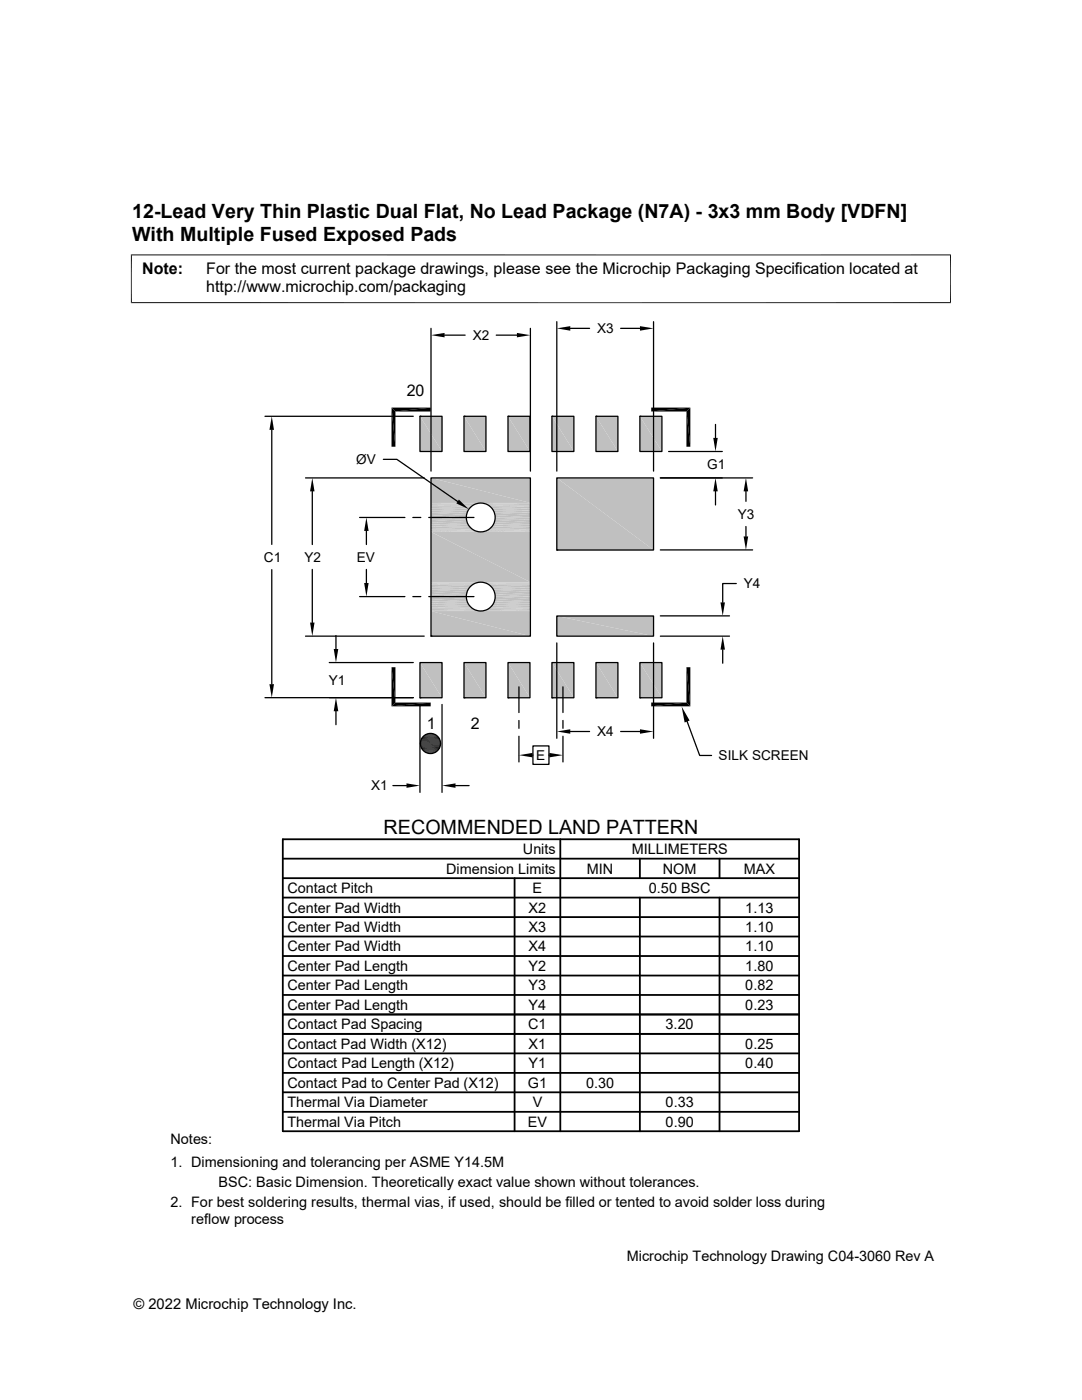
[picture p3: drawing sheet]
<svg xmlns="http://www.w3.org/2000/svg" width="216mm" height="279mm" viewBox="0 0 216 279" stroke-linecap="round" stroke-linejoin="round" font-family="sans-serif">
<g fill="#c0c0c0">
<path d="M127.7 83.1l4.4 7h-4.4z"/>
<path d="M127.7 83.1h4.4v7z"/>
<path d="M118.9 83.1l4.4 7h-4.4z"/>
<path d="M118.9 83.1h4.4v7z"/>
<path d="M110.1 83.1l4.4 7h-4.4z"/>
<path d="M110.1 83.1h4.4v7z"/>
<path d="M101.4 83.1l4.3 7h-4.3z"/>
<path d="M101.4 83.1h4.3v7z"/>
<path d="M92.6 83.1l4.4 7h-4.4z"/>
<path d="M92.6 83.1h4.4v7z"/>
<path d="M83.8 83.1l4.4 7h-4.4z"/>
<path d="M83.8 83.1h4.4v7z"/>
<path d="M86 95.4l19.8 5h-19.8z"/>
<path d="M86 95.4h19.8v5z"/>
</g>
<path d="M86 100.4h9.7M86 100.5h9.2M96.2 100.4h9.6M96.6 100.5h9.2" fill="none" stroke="#c0c0c0" stroke-width=".2"/>
<path d="M86 100.7h8.8M97.1 100.7h8.7" fill="none" stroke="#c0c0c0" stroke-width=".23"/>
<path d="M86 101h8.3M97.5 101h8.3" fill="none" stroke="#c0c0c0" stroke-width=".3"/>
<path d="M86 101.3h8M97.9 101.3h7.9" fill="none" stroke="#c0c0c0" stroke-width=".36"/>
<path d="M86 101.7h7.6M98.2 101.7h7.6" fill="none" stroke="#c0c0c0" stroke-width=".4"/>
<path d="M86 102.1h7.4M98.5 102.1h7.3" fill="none" stroke="#c0c0c0" stroke-width=".42"/>
<g fill="#c0c0c0">
<path d="M98.7 102.3l7.1 .5h-7z"/>
<path d="M98.7 102.3h7.1v.5z"/>
<path d="M86 102.3l7.1 .5h-7.1z"/>
<path d="M86 102.3h7.2l-.1 .5z"/>
<path d="M98.8 102.8l7 .5h-7z"/>
<path d="M98.8 102.8h7v.5z"/>
<path d="M86 102.8l7 .5h-7z"/>
<path d="M86 102.8h7.1l-.1 .5z"/>
<path d="M98.8 103.3l7 .4h-7z"/>
<path d="M98.8 103.3h7v.4z"/>
<path d="M86 103.3l7.1 .4h-7.1z"/>
<path d="M86 103.3h7l.1 .4z"/>
<path d="M98.8 103.7l7 .5h-7.1z"/>
<path d="M98.8 103.7h7v.5z"/>
<path d="M86 103.7l7.2 .5h-7.2z"/>
<path d="M86 103.7h7.1l.1 .5z"/>
</g>
<path d="M86 104.4h7.4M98.5 104.4h7.3" fill="none" stroke="#c0c0c0" stroke-width=".44"/>
<path d="M86 104.8h7.6M98.2 104.8h7.6" fill="none" stroke="#c0c0c0" stroke-width=".4"/>
<path d="M86 105.2h8M97.9 105.2h7.9" fill="none" stroke="#c0c0c0" stroke-width=".34"/>
<path d="M86 105.5h8.3M97.5 105.5h8.3" fill="none" stroke="#c0c0c0" stroke-width=".3"/>
<path d="M86 105.8h8.8M97.1 105.8h8.7" fill="none" stroke="#c0c0c0" stroke-width=".23"/>
<path d="M86 106h9.2M86 106.1h9.7M96.2 106.1h9.6M96.6 106h9.2" fill="none" stroke="#c0c0c0" stroke-width=".2"/>
<g fill="#c0c0c0">
<path d="M111.1 95.4l19.3 14.4h-19.3z"/>
<path d="M111.1 95.4h19.3v14.4z"/>
<path d="M86 106.2l19.8 10h-19.8z"/>
<path d="M86 106.2h19.8v10z"/>
</g>
<path d="M86 116.2h9.7M86 116.3h9.2M96.2 116.2h9.6M96.6 116.3h9.2" fill="none" stroke="#c0c0c0" stroke-width=".2"/>
<path d="M86 116.5h8.8M97.1 116.5h8.7" fill="none" stroke="#c0c0c0" stroke-width=".23"/>
<path d="M86 116.8h8.3M97.5 116.8h8.3" fill="none" stroke="#c0c0c0" stroke-width=".3"/>
<path d="M86 117.1h8M97.9 117.1h7.9" fill="none" stroke="#c0c0c0" stroke-width=".34"/>
<path d="M86 117.5h7.6M98.2 117.5h7.6" fill="none" stroke="#c0c0c0" stroke-width=".4"/>
<path d="M86 117.9h7.4M98.5 117.9h7.3" fill="none" stroke="#c0c0c0" stroke-width=".44"/>
<g fill="#c0c0c0">
<path d="M98.7 118.1l7.1 .5h-7z"/>
<path d="M98.7 118.1h7.1v.5z"/>
<path d="M86 118.1l7.1 .5h-7.1z"/>
<path d="M86 118.1h7.2l-.1 .5z"/>
<path d="M98.8 118.6l7 .5h-7z"/>
<path d="M98.8 118.6h7v.5z"/>
<path d="M86 118.6l7 .5h-7z"/>
<path d="M86 118.6h7.1l-.1 .5z"/>
<path d="M98.8 119.1l7 .4h-7z"/>
<path d="M98.8 119.1h7v.4z"/>
<path d="M86 119.1l7.1 .4h-7.1z"/>
<path d="M86 119.1h7l.1 .4z"/>
<path d="M98.8 119.5l7 .5h-7.1z"/>
<path d="M98.8 119.5h7v.5z"/>
<path d="M86 119.5l7.2 .5h-7.2z"/>
<path d="M86 119.5h7.1l.1 .5z"/>
</g>
<path d="M86 120.2h7.4M98.5 120.2h7.3" fill="none" stroke="#c0c0c0" stroke-width=".42"/>
<path d="M86 120.6h7.6M98.2 120.6h7.6" fill="none" stroke="#c0c0c0" stroke-width=".4"/>
<path d="M86 121h8M97.9 121h7.9" fill="none" stroke="#c0c0c0" stroke-width=".36"/>
<path d="M86 121.3h8.3M97.5 121.3h8.3" fill="none" stroke="#c0c0c0" stroke-width=".3"/>
<path d="M86 121.6h8.8M97.1 121.6h8.7" fill="none" stroke="#c0c0c0" stroke-width=".23"/>
<path d="M86 121.8h9.2M86 121.9h9.7M96.2 121.9h9.6M96.6 121.8h9.2" fill="none" stroke="#c0c0c0" stroke-width=".2"/>
<g fill="#c0c0c0">
<path d="M111.1 122.9l19.3 4.1h-19.3z"/>
<path d="M111.1 122.9h19.3v4.1z"/>
<path d="M86 122l19.8 5h-19.8z"/>
<path d="M86 122h19.8v5z"/>
<path d="M127.7 132.2l4.4 7.1h-4.4z"/>
<path d="M127.7 132.2h4.4v7.1z"/>
<path d="M118.9 132.2l4.4 7.1h-4.4z"/>
<path d="M118.9 132.2h4.4v7.1z"/>
<path d="M110.1 132.2l4.4 7.1h-4.4z"/>
<path d="M110.1 132.2h4.4v7.1z"/>
<path d="M101.4 132.2l4.3 7.1h-4.3z"/>
<path d="M101.4 132.2h4.3v7.1z"/>
<path d="M92.6 132.2l4.4 7.1h-4.4z"/>
<path d="M92.6 132.2h4.4v7.1z"/>
<path d="M83.8 132.2l4.4 7.1h-4.4z"/>
<path d="M83.8 132.2h4.4v7.1z"/>
</g>
<g fill="none" stroke="#000" stroke-width=".25">
<path d="M86 65.5v28.5M88.7 66.9h4.1M99 66.9h4.1M105.8 65.5v28.5M111.1 64.2v29.8M113.8 65.5h3.8M123.8 65.5h3.9M130.4 64.2v29.8M52.9 83.1h29.6M54.2 85.8v22.8M61 95.4h23.6M62.3 98.1v10.6"/>
<path d="M76.5 91.7h2.7l12.1 8.4M83.8 83.1h4.4v7h-4.4zM83.8 83.1h.1M86 95.4h19.8v31.6h-19.8zM92.6 83.1h4.4v7h-4.4zM92.6 83.1h.1M101.4 83.1h4.3v7h-4.3zM101.4 83.1h.1M110.1 83.1h4.4v7h-4.4zM110.1 83.1h.1M111.1 95.4h19.3v14.4h-19.3zM118.9 83.1h4.4v7h-4.4z"/>
<path d="M118.9 83.1h.1M127.7 83.1h4.4v7h-4.4zM127.7 83.1h.1M131.8 95.4h18.4M133.4 90.1h10.7M142.8 84.7v2.7M142.8 98.1v2.7M148.8 98.1v2M54.2 113.7v22.8M62.3 113.6v10.6M71.8 103.3h9M71.8 119.1h9"/>
<path d="M73.1 106v2.7M73.1 113.6v2.8M82.4 103.3h1.6M82.4 119.1h1.6M85.6 103.3h9M85.6 119.1h9M111.1 109.8h.1M131.8 109.7h18.4M146.9 116.5h-2.7v3.7M148.8 105.1v2M52.9 139.2h29.6M61 127h23.6"/>
<path d="M65.7 132.2h16.8M67 126.8v2.7M83.8 132.2h4.4v7.1h-4.4zM83.8 139.3h.1M86 127h.1M92.6 132.2h4.4v7.1h-4.4zM92.6 139.3h.1M101.4 132.2h4.3v7.1h-4.3zM101.4 139.3h.1M103.5 137.1v5.1M110.1 132.2h4.4v7.1h-4.4zM110.1 139.3h.1"/>
<path d="M111.1 122.9h19.3v4.1h-19.3zM111.1 128.3v19M112.3 137.1v5.1M118.9 132.2h4.4v7.1h-4.4zM118.9 139.3h.1M127.7 132.2h4.4v7.1h-4.4zM127.7 139.3h.1M130.4 128.3v19M131.8 127h13.8M131.8 122.9h13.8M144.2 129.6v2.8M67 141.9v2.7"/>
<path d="M78.4 156.8h2.7M83.8 140.6v17.5M88.2 140.6v17.5M90.9 156.8h2.7M103.5 143.8v1.6M103.5 146.9v5.2M106.3 150.7h.1M106.3 148.9h3.2v3.6h-3.2zM109.5 150.7h.1M112.3 143.8v1.6M112.3 146.9v5.2M113.8 146h3.8"/>
<path d="M123.8 146h3.9M136.9 143.6l2.7 7.2h2.4"/>
<circle cx="95.9" cy="103.3" r="2.88"/>
<circle cx="95.9" cy="119.1" r="2.88"/>
<circle cx="85.9" cy="148.4" r="2.01"/>
</g>
<g fill="none" stroke="#000" stroke-width=".36">
<path d="M56.4 171.4h103M56.4 167.5h103v58.3h-103zM56.4 175.3h103M56.4 179.1h103M102.7 175.3v50.5M111.8 167.5v58.3M127.7 171.4v3.9M127.7 179.1v46.7M143.6 171.4v3.9M143.6 179.1v46.7M56.4 183h103M56.4 194.7h103"/>
<path d="M56.4 186.9h103M56.4 190.8h103M56.4 198.6h103M56.4 206.3h103M56.4 218h103M56.4 210.2h103M56.4 202.5h103M56.4 214.1h103M56.4 221.9h103"/>
</g>
<g fill="#000">
<path d="M86 66.9l2.7-.5v.9zM103.1 66.4l2.7 .5-2.7 .4zM111.1 65.5l2.7-.4v.9zM127.7 65.1l2.7 .4-2.7 .5zM54.2 83.1l.5 2.7h-.9zM62.3 95.4l.5 2.7h-.9zM78.1 81.3l.8 7.9h-.8zM78.1 81.3l.8 .8v7.1zM78.9 82.1l7-.8v.8zM78.1 81.3h7.8l-7 .8zM91.6 99.7l1.9 1.9-2.4-1.1zM129.9 81.3h7.9l-7.9 .8z"/>
<path d="M129.9 82.1l7.9-.8-.8 .8zM137 82.1l.8 7.1h-.8zM137 82.1l.8-.8v7.9zM142.8 95.4l.4 2.7h-.9zM142.3 87.4h.9l-.4 2.7zM148.8 95.4l.5 2.7h-.9zM73.1 103.3l.5 2.7h-.9zM72.7 116.4h.9l-.5 2.7zM148.4 107.1h.9l-.5 2.6zM53.8 136.5h.9l-.5 2.7zM61.9 124.2h.9l-.5 2.8zM66.6 129.5h.9l-.5 2.7z"/>
<path d="M144.2 127l.5 2.6h-.9zM143.8 120.2h.9l-.5 2.7zM67 139.2l.5 2.7h-.9zM78.1 133.2l.8 7-.8 .8zM78.1 133.2h.8v7zM81.1 156.3l2.7 .5-2.7 .4zM84.9 150.1l1.8 .1zM85.1 146.5l1.8 .1zM85.1 150.2l1.4 .1zM85.1 150.2h1.6zM85.1 146.5h1.6zM85.2 146.5h1.5z"/>
<path d="M85.2 150.3h1.2zM85.2 150.3h1.3zM85.2 146.5h1.3zM85.4 146.4l1.1 .1zM85.4 150.3l.7 .1zM85.4 150.3h1zM85.4 146.4h1zM85.6 146.4h.8zM85.6 150.4h.5zM78.1 141l7.8-.8v.8zM78.1 141l.8-.8h7zM85.6 146.4h.5z"/>
<path d="M88.2 156.8l2.7-.5v.9zM103.5 150.7l2.8-.4v.9zM109.6 150.3l2.7 .4-2.7 .5zM111.1 146l2.7-.5v.9zM127.7 145.5l2.7 .5-2.7 .4zM129.9 140.2h7.1l-7.1 .8zM129.9 141l7.1-.8 .8 .8zM136 141l1.6 2.8-1 .4zM137 133.2l.8 7.8-.8-.8zM137 133.2h.8v7.8z"/>
</g>
<g fill="none" stroke="#000" stroke-width=".2">
<path d="M26.1 50.9h163.7M26.2 50.8v9.7M189.7 50.8v9.7M26.1 60.4h163.7M83.9 148.1h4M83.9 148.3h4M83.9 148.5h4M83.9 148.7h4M83.9 148.9h4M83.9 147.9h4M83.9 147.7h3.9M83.9 149h3.9"/>
<path d="M84 149.2h3.8M84 147.5h3.8M84.1 147.4h3.6M84.1 149.4h3.6M84.2 149.6h3.4M84.2 147.2h3.4M84.3 149.7h3.2M84.3 147h3.2M84.4 149.8h3M84.4 146.9h3M84.6 146.8h2.6M84.6 150h2.6"/>
<path d="M84.7 150.1h2.4M84.7 146.7h2.4M84.9 146.6h2M84.9 150.2h2"/>
</g>
<g font-size="3.9">
<text x="26.4" y="43.5">12-Lead Very Thin Plastic Dual Flat, No Lead Package (N7A) - 3x3 mm Body [VDFN]</text>
<text x="26.4" y="48">With Multiple Fused Exposed Pads</text>
<text x="76.5" y="166.4">RECOMMENDED LAND PATTERN</text>
</g>
<g font-size="3.2">
<text x="28.4" y="54.6">Note:</text>
<text x="41.1" y="58.3">http://www.microchip.com/packaging</text>
<text x="41.1" y="54.6">For the most current package drawings, please see the Microchip Packaging Specification located at</text>
<text x="81.2" y="79.1">20</text>
<text x="85.2" y="145.4">1</text>
<text x="94" y="145.5">2</text>
</g>
<g font-size="2.9">
<text x="104.3" y="170.5">Units</text>
<text x="126" y="170.5">MILLIMETERS</text>
<text x="57.3" y="178.2">Contact Pitch</text>
<text x="89" y="174.3">Dimension Limits</text>
<text x="106.3" y="178.2">E</text>
<text x="117.1" y="174.3">MIN</text>
<text x="129.5" y="178.2">0.50 BSC</text>
<text x="132.3" y="174.3">NOM</text>
<text x="148.4" y="174.3">MAX</text>
<text x="57.3" y="186">Center Pad Width</text>
<text x="57.3" y="182.1">Center Pad Width</text>
<text x="105.5" y="182.1">X2</text>
<text x="105.5" y="186">X3</text>
<text x="148.7" y="182.1">1.13</text>
<text x="148.7" y="186">1.10</text>
<text x="57.3" y="189.9">Center Pad Width</text>
<text x="105.5" y="189.9">X4</text>
<text x="148.7" y="189.9">1.10</text>
<text x="57.3" y="197.7">Center Pad Length</text>
<text x="57.3" y="193.8">Center Pad Length</text>
<text x="105.5" y="193.8">Y2</text>
<text x="105.5" y="197.6">Y3</text>
<text x="148.7" y="193.8">1.80</text>
<text x="148.7" y="197.7">0.82</text>
<text x="57.3" y="201.5">Center Pad Length</text>
<text x="105.5" y="201.5">Y4</text>
<text x="148.7" y="201.5">0.23</text>
<text x="57.3" y="205.4">Contact Pad Spacing</text>
<text x="57.3" y="209.3">Contact Pad Width (X12)</text>
<text x="105.4" y="205.4">C1</text>
<text x="105.5" y="209.3">X1</text>
<text x="132.8" y="205.4">3.20</text>
<text x="148.7" y="209.3">0.25</text>
<text x="57.3" y="213.2">Contact Pad Length (X12)</text>
<text x="105.5" y="213.2">Y1</text>
<text x="148.7" y="213.2">0.40</text>
<text x="57.3" y="221">Thermal Via Diameter</text>
<text x="57.3" y="217.1">Contact Pad to Center Pad (X12)</text>
<text x="105.3" y="217.1">G1</text>
<text x="106.3" y="221">V</text>
<text x="116.9" y="217.1">0.30</text>
<text x="132.8" y="221">0.33</text>
<text x="57.3" y="224.9">Thermal Via Pitch</text>
<text x="105.3" y="224.9">EV</text>
<text x="132.8" y="224.9">0.90</text>
<text x="34" y="228.3">Notes:</text>
<text x="34" y="232.9">1. Dimensioning and tolerancing per ASME Y14.5M</text>
<text x="43.6" y="236.9">BSC: Basic Dimension. Theoretically exact value shown without tolerances.</text>
<text x="34" y="241">2. For best soldering results, thermal vias, if used, should be filled or tented to avoid solder loss during</text>
<text x="38.1" y="244.3">reflow process</text>
<text x="125.1" y="251.7">Microchip Technology Drawing C04-3060 Rev A</text>
<text x="26.6" y="261.3">© 2022 Microchip Technology Inc.</text>
</g>
<g font-size="2.7">
<text x="94.3" y="67.9">X2</text>
<text x="119.1" y="66.5">X3</text>
<text x="71.1" y="92.6">ØV</text>
<text x="141.1" y="93.7">G1</text>
<text x="147.2" y="103.5">Y3</text>
<text x="52.7" y="112.1">C1</text>
<text x="60.7" y="112.1">Y2</text>
<text x="71.2" y="112.1">EV</text>
<text x="148.4" y="117.4">Y4</text>
<text x="65.6" y="136.7">Y1</text>
<text x="119.1" y="147">X4</text>
<text x="107" y="151.7">E</text>
<text x="143.4" y="151.8">SILK SCREEN</text>
<text x="74.1" y="157.8">X1</text>
</g>
</svg>
